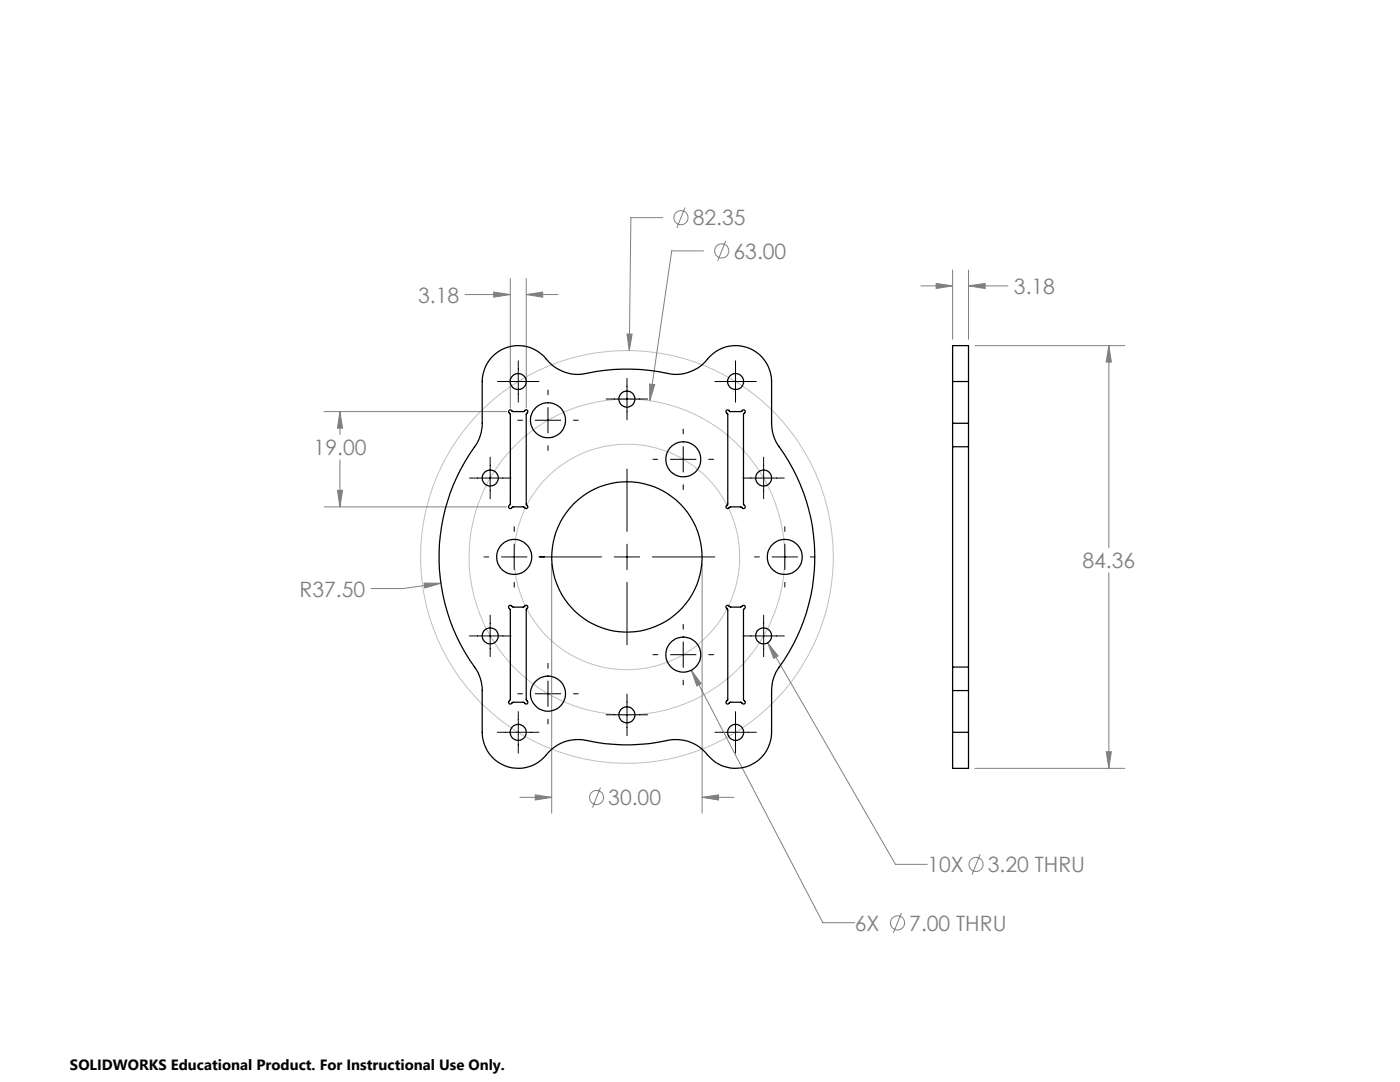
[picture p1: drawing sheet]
<svg xmlns="http://www.w3.org/2000/svg" width="279mm" height="216mm" viewBox="0 0 279 216" stroke-linecap="round" stroke-linejoin="round" font-family="sans-serif">
<g fill="none" stroke="#808080" stroke-width=".2">
<path d="M92.8 58.8h9M98.5 58.3l3.3 .5-3.3 .5zM101.8 55.6v25.8M105 58.8l3.3-.5v1zM105 55.6v25.8M105 58.8h6.4M132.3 43.4h-6.4l-.3 26.6M136.7 41.4l-1.6 4.1M140.4 50.1h-6.3l-4.4 29.9M144.9 48l-1.7 4.1M183.8 57h6.3M186.8 56.6l3.3 .4-3.3 .6z"/>
<path d="M190.1 53.9v13.8M193.3 57l3.3-.4v1zM193.3 53.9v13.8M193.3 57h7.9M125.1 66.6l1.1 .1-.6 3.3zM129.6 76.6l1.1 .2-1 3.2zM194.6 69h29.9M221.3 69l.5 3.2h-1zM221.3 69v40.3M64.7 82.1h36.4M67.3 97.8h1.1l-.6 3.3zM67.8 82.1l.6 3.3h-1.1z"/>
<path d="M67.8 82.1v4.6M67.8 91.8v9.3M64.7 101.1h36.4M84.6 116.3l3.4 .1-3.2 .9zM88 116.4l-7.6 1h-6.4M110.1 112.4v49.9M140.1 112.4v49.9M221.3 114.3v39M138 133.7l1.9 2.7-.8 .5zM138 133.7l26.2 50.4h6.4M153.2 128.3l2.1 2.6-.9 .5zM153.2 128.3l25.5 44.2h6.4"/>
<path d="M103.8 159.1h6.3M106.8 158.6l3.3 .5-3.3 .5zM119.8 157.1l-1.5 4M140.1 159.1l3.3-.5v1zM140.1 159.1h6.4M194.6 153.3h29.9M220.8 150h1l-.5 3.3zM195.6 170.5l-1.6 4M179.9 182.1l-1.6 4.1"/>
<circle cx="135.9" cy="43.4" r="1.4"/>
<circle cx="144" cy="50.1" r="1.41"/>
<circle cx="119.1" cy="159.1" r="1.42"/>
<circle cx="194.8" cy="172.5" r="1.41"/>
<circle cx="179.1" cy="184.2" r="1.4"/>
</g>
<g fill="none" stroke="#c0c0c0" stroke-width=".2">
<circle cx="125.1" cy="111.1" r="31.5"/>
<circle cx="125.1" cy="111.1" r="41.2"/>
<circle cx="125.1" cy="111.1" r="22.5"/>
</g>
<g fill="none" stroke="#000" stroke-width=".2">
<path d="M99.3 76.1h8.3M103.4 72v8.3M109.4 77.8v1M121 79.6h8.3M125.1 75.5v8.3M142.7 76.1h8.3M146.8 72v8.3M93.7 95.4h8.3M97.8 91.2v8.3M103.3 83.9h1M106.8 83.9h5.1M109.4 81.3v5.1"/>
<path d="M109.4 88.9v1M114.4 83.9h1M125.1 93.6v12.4M130.3 91.7h1M133.8 91.7h5.1M136.3 85.6v1M136.3 89.1v5.1M136.3 96.7v1M141.4 91.7h1M148.3 95.4h8.2M152.4 91.2v8.3M96.6 111.1h.9"/>
<path d="M100.1 111.1h5.1M102.6 105.1v.9M102.6 108.6v5.1M102.6 116.2v1M107.6 111.1h12.5M122.6 111.1h5.1M125.1 108.6v5.1M125.1 116.2v12.5M130.2 111.1h12.5M150.6 111.1h1M154.1 111.1h5.1M156.6 105.1v.9"/>
<path d="M156.6 108.6v5.1M156.6 116.2v1M161.7 111.1h1M93.7 126.9h8.3M97.8 122.7v8.3M103.3 138.4h1M106.8 138.4h5.1M109.4 132.4v.9M109.4 135.9v5.1M114.4 138.4h1M125.1 138.5v8.3M130.3 130.6h1"/>
<path d="M133.8 130.6h5.1M136.3 124.6v1M136.3 128.1v5.1M136.3 135.7v1M141.4 130.6h1M148.3 126.9h8.2M152.4 122.7v8.3M99.3 146.1h8.3M103.4 142v8.3M109.4 143.5v1M121 142.6h8.3M142.7 146.1h8.3"/>
<path d="M146.8 142v8.3"/>
</g>
<g fill="#808080">
<path d="M125.1 66.6l.5 3.4 .6-3.3zM129.6 76.6l.1 3.4 1-3.2z"/>
<path d="M193.3 57l3.3-.4v1zM186.8 56.6l3.3 .4-3.3 .6zM221.3 69l.5 3.2h-1zM220.8 150h1l-.5 3.3zM105 58.8l3.3-.5v1zM98.5 58.3l3.3 .5-3.3 .5zM67.8 82.1l.6 3.3h-1.1zM67.3 97.8h1.1l-.6 3.3zM84.6 116.3l.2 1 3.2-.9zM106.8 158.6l3.3 .5-3.3 .5zM140.1 159.1l3.3-.5v1zM153.2 128.3l1.2 3.1 .9-.5zM138 133.7l1.1 3.2 .8-.5z"/>
</g>
<g fill="none" stroke="#000" stroke-width=".25">
<path d="M98.2 71.2a7.3 7.3 0 0 1 11.4 1.1 8 8 0 0 0 7.5 2.2 39.2 39.2 0 0 1 16.9 .1 8.3 8.3 0 0 0 7.7-3.5 7.2 7.2 0 0 1 7.8-1.6 7.2 7.2 0 0 1 4.5 6.6v8.4a8 8 0 0 0 1.5 4.6 37.8 37.8 0 0 1-.7 45.1l-.6 1.7-.2 1.3v8.9a7.2 7.2 0 0 1-5.2 6.9 7.2 7.2 0 0 1-8.1-3 7.9 7.9 0 0 0-7.5-2.3 38 38 0 0 1-17-.1 8.2 8.2 0 0 0-7.7 3.6 7.2 7.2 0 0 1-7.8 1.6 7.2 7.2 0 0 1-4.5-6.7v-8.3a9.1 9.1 0 0 0-2.5-6.1 37.8 37.8 0 0 1 1.7-43.6l.6-1.8 .2-1.2v-9a7.5 7.5 0 0 1 2-4.9zM190.1 76.1v-7.1h3.2v7.1M190.1 76.1h3.2M190.1 76.1v8.4M193.3 76.1v8.4M101.6 81.8h.5l.2 .3h2.3a.41 .41 0 0 1 .4-.3 .41 .41 0 0 1 .4 .4 .41 .41 0 0 1-.4 .4v18.1a.41 .41 0 0 1 .3 .7 .41 .41 0 0 1-.7-.2h-2.3a.4 .4 0 0 1-.7 .1 .4 .4 0 0 1 .2-.6v-18.2a.4 .4 0 0 1-.2-.7zM144.9 82a.43 .43 0 0 1 .8 .1h2.3a.41 .41 0 0 1 .7-.2 .41 .41 0 0 1-.3 .7v18.1a.41 .41 0 0 1 .3 .7 .41 .41 0 0 1-.7-.2h-2.3a.41 .41 0 0 1-.7 .2 .41 .41 0 0 1 .2-.7v-18l-.3-.5zM190.1 89.1v44M190.1 84.5v4.6M190.1 89.1h3.2M190.1 84.5h3.2M193.3 89.1v44"/>
<path d="M193.3 84.5v4.6M101.6 120.8h.3l.5 .3h2.2a.41 .41 0 0 1 .6-.2 .41 .41 0 0 1-.1 .7v18.1a.41 .41 0 0 1 .1 .7 .41 .41 0 0 1-.6-.2h-2.3a.41 .41 0 0 1-.7 .2 .41 .41 0 0 1 .2-.7v-18.2a.43 .43 0 0 1-.2-.7zM144.9 120.9a.47 .47 0 0 1 .8 .2h2.3a.41 .41 0 0 1 .6-.2 .41 .41 0 0 1-.2 .7v18.1a.41 .41 0 0 1 .2 .7 .41 .41 0 0 1-.6-.2h-2.3a.41 .41 0 0 1-.7 .2 .41 .41 0 0 1 .2-.7v-18l-.3-.5zM190.1 133.1v4.7M190.1 133.1h3.2M190.1 137.8h3.2M190.1 137.8v8.3M193.3 133.1v4.7M193.3 137.8v8.3M190.1 146.1v7.2h3.2v-7.2M190.1 146.1h3.2"/>
<circle cx="103.4" cy="76.1" r="1.59"/>
<circle cx="125.1" cy="79.6" r="1.6"/>
<circle cx="146.8" cy="76.1" r="1.59"/>
<circle cx="97.8" cy="95.4" r="1.6"/>
<circle cx="109.4" cy="83.9" r="3.5"/>
<circle cx="136.4" cy="91.7" r="3.5"/>
<circle cx="152.4" cy="95.4" r="1.61"/>
<circle cx="102.6" cy="111.1" r="3.5"/>
<circle cx="125.1" cy="111.1" r="15"/>
<circle cx="156.6" cy="111.1" r="3.5"/>
<circle cx="97.8" cy="126.9" r="1.6"/>
<circle cx="109.4" cy="138.4" r="3.5"/>
<circle cx="136.4" cy="130.6" r="3.5"/>
<circle cx="152.4" cy="126.9" r="1.61"/>
<circle cx="103.4" cy="146.1" r="1.61"/>
<circle cx="125.1" cy="142.6" r="1.59"/>
<circle cx="146.8" cy="146.1" r="1.6"/>
</g>
<g font-size="4.2" fill="#808080">
<text x="138.2" y="45">82.35</text>
<text x="146.4" y="51.6">63.00</text>
<text x="202.3" y="58.6">3.18</text>
<text x="83.4" y="60.4">3.18</text>
<text x="62.6" y="90.8">19.00</text>
<text x="216" y="113.4">84.36</text>
<text x="59.8" y="119">R37.50</text>
<text x="121.4" y="160.7">30.00</text>
<text x="185.1" y="174">10X</text>
<text x="197.1" y="174">3.20 THRU</text>
<text x="170.6" y="185.7">6X</text>
<text x="181.5" y="185.7">7.00 THRU</text>
</g>
<text font-size="3" x="14" y="213.5">SOLIDWORKS Educational Product. For Instructional Use Only.</text>
</svg>
